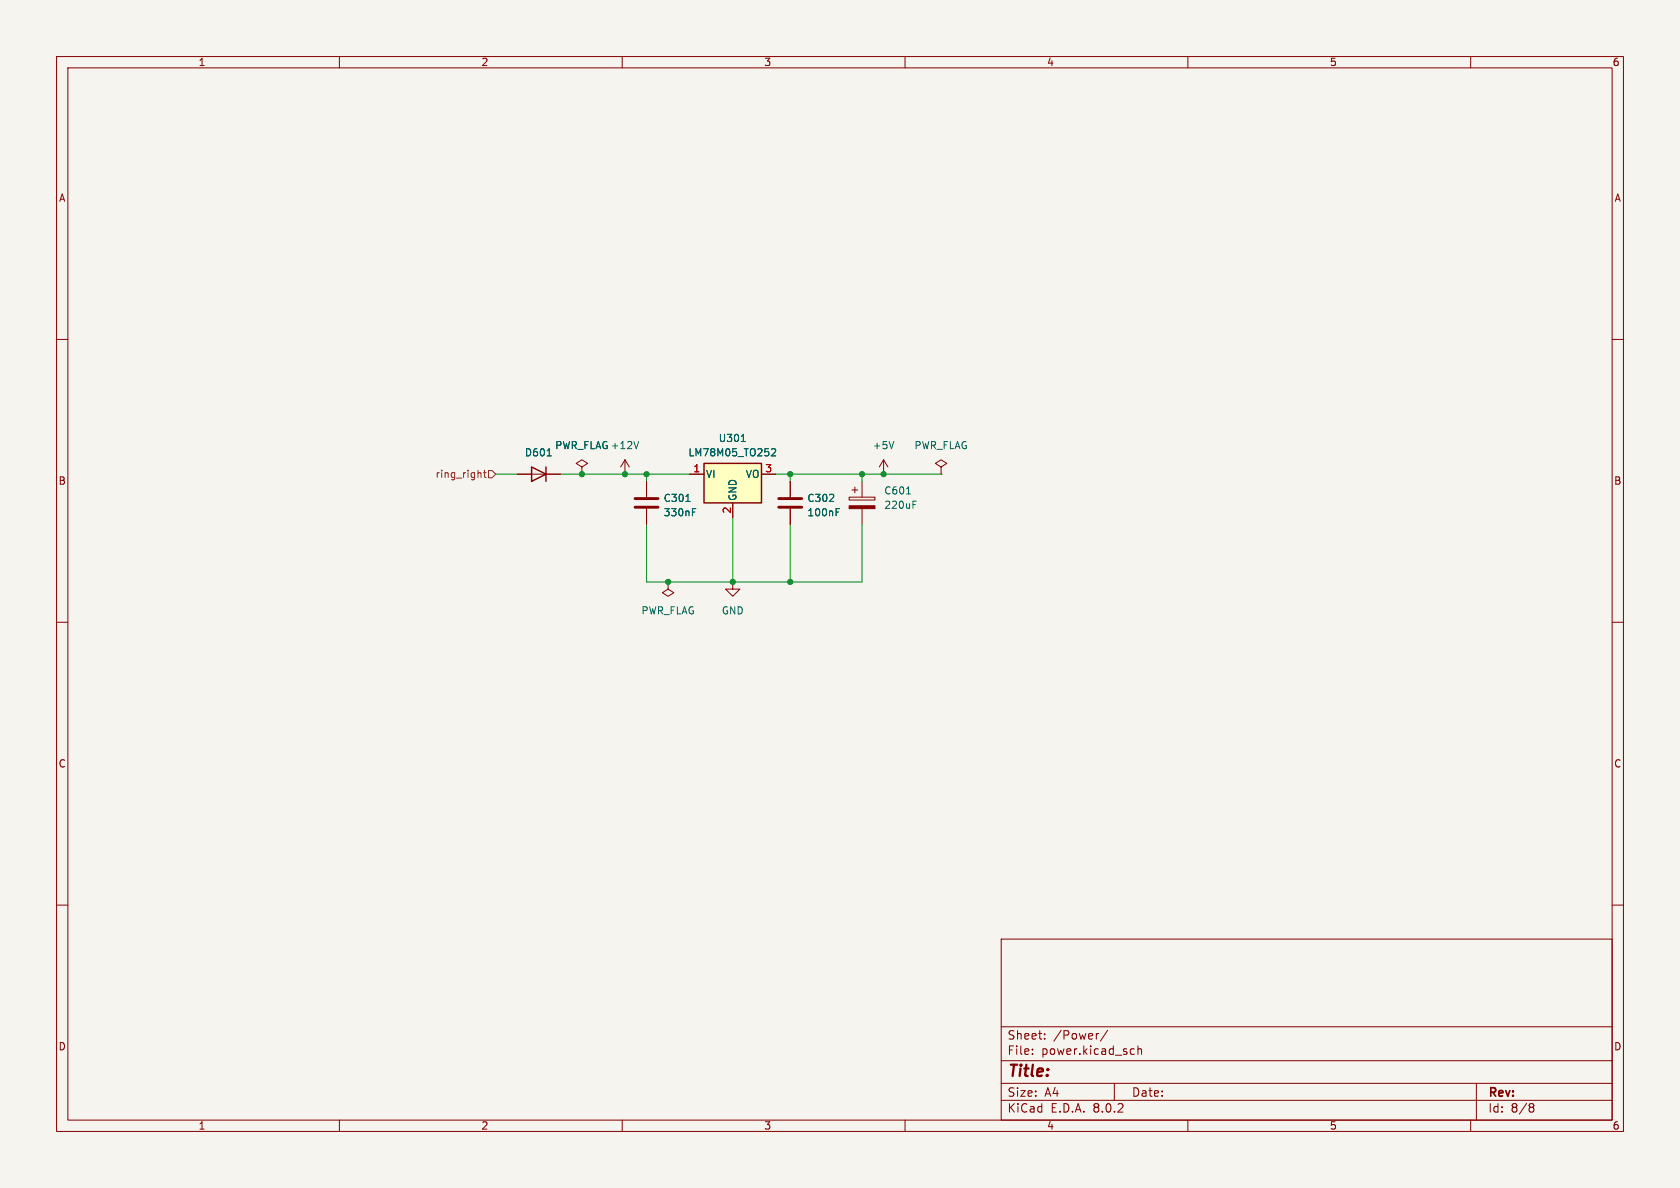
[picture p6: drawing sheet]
<svg xmlns="http://www.w3.org/2000/svg" width="297mm" height="210mm" viewBox="0 0 297 210" stroke-linecap="round" stroke-linejoin="round" font-family="sans-serif">
<path d="M0 0h297v210h-297z" fill="#f5f4ef" stroke="#f5f4ef" stroke-width=".18"/>
<g fill="none" stroke="#840000" stroke-width=".18">
<path d="M10 10h277v190h-277zM12 12h273v186h-273zM60 10v2M110 10v2M160 10v2M210 10v2M260 10v2M10 60h2M285 60h2M91.4 83.8h7.7M102.9 82.6l1-.7-1-.6-1 .6 1 .7v1.2M102.9 83.8h.1"/>
<path d="M114.3 85.1v2.8M114.3 89.9v2.8M150.1 87.9h4.6v.5h-4.6zM150.6 86.6h1M151.1 86.1v1M152.4 85.1v2.8M152.4 89.9v2.8M156.2 81.3l-.8 1.3M156.2 81.3v2.5M156.2 81.3l.8 1.3M166.4 82.6l1-.7-1-.6-1 .6 1 .7v1.2M166.4 83.8h.1"/>
<path d="M10 110h2M285 110h2M10 160h2M285 160h2M177 166h108v32h-108zM60 198v2M110 198v2M160 198v2M177 194.5h108M177 191.5h108M177 187.5h108M177 181.5h108"/>
<path d="M182.5 186.3v.1M182.5 185.5v.1M184.7 183.6v.1M184.7 182.8v.1M194.2 182.7l-.2 .1M195.8 182.1l-1.3 2M197 191.5v3M200.1 185.4l.4 .1M200.5 186.3l-.4 .1M201.2 185.5l.2-.1 .3 .1 .1 .9M201.2 184.9v1.5M210 198v2"/>
<path d="M260 198v2M261 191.5v6.5M270.6 195.1h.3l.3 .3-.3 .3M270.6 195.7h.3M270.9 195.7l.2 .2 .1 .4-.3 .3h-.3"/>
</g>
<path d="M150.1 89.4h4.6v.5h-4.6z" fill="#840000" stroke="#840000" stroke-width=".18"/>
<path d="M158 78l-.4 1.3M96.7 80.6h.8M121.3 88.6h.7M122.4 90.5h.4M122.4 89.9h.6M160.3 87.3h.7M161.4 89.2h.4M161.4 88.6h.6" fill="none" stroke="#006464" stroke-width=".18"/>
<path d="M94 82.6l2.5 1.2-2.5 1.3zM96.5 82.6v2.5" fill="none" stroke="#840000" stroke-width=".25"/>
<path d="M112.3 89.7h4M112.3 88.1h4" fill="none" stroke="#840000" stroke-width=".51"/>
<path d="M124.5 81.9h10.1v7h-10.1z" fill="#ffffc2"/>
<path d="M124.5 81.9h10.1v7h-10.1z" fill="none" stroke="#840000" stroke-width=".25"/>
<g fill="none" stroke="#840000" stroke-width=".18">
<path d="M91.4 83.8h2.6M96.5 83.8h2.6M102.9 83.8h.1M110.5 81.3l-.8 1.3M110.5 81.3v2.5M110.5 81.3l.8 1.3M114.3 85.1v2.8M114.3 89.9v2.8M121.9 83.8h2.6M129.5 88.9v2.5M134.6 83.8h2.6M139.7 85.1v2.8"/>
<path d="M139.7 89.9v2.8M118.1 102.9v1.2l1 .7-1 .6-1-.6 1-.7M118.1 102.9h.1M129.5 102.9v1.2h1.3l-1.3 1.3-1.2-1.3h1.2"/>
</g>
<path d="M112.9 78l-.4 1.3M131.1 78h.7M136.4 79.4l.5-.1 .2 .4-.8 .9h.8M96.7 80.6h.8M121.3 88.6h.7M122.4 90.5h.4M122.4 89.9h.6M147.8 90.5h.4M147.8 89.9h.6" fill="none" stroke="#006464" stroke-width=".18"/>
<path d="M137.7 89.7h4M137.7 88.1h4" fill="none" stroke="#840000" stroke-width=".51"/>
<path d="M84.7 83.6l.3 .1v.7M85.5 83.6h.4M85.6 83.1v1.1l.3 .2M86.4 83.2h.6l.6 .6-.6 .7h-.6z" fill="none" stroke="#725600" stroke-width=".18"/>
<path d="M87.6 83.8h3.8M99.1 83.8h22.8M114.3 92.7v10.2h38.1v-10.2M114.3 83.8v1.3M129.5 91.4v11.5M137.2 83.8h29.2M139.7 83.8v1.3M139.7 92.7v10.2M152.4 83.8v1.3" fill="none" stroke="#009600" stroke-width=".18"/>
<g fill="#009600" stroke="#009600" stroke-width=".18">
<circle cx="156.2" cy="83.8" r=".46"/>
<circle cx="152.4" cy="83.8" r=".46"/>
<circle cx="102.9" cy="83.8" r=".46"/>
<circle cx="129.5" cy="102.9" r=".46"/>
<circle cx="139.7" cy="102.9" r=".46"/>
<circle cx="114.3" cy="83.8" r=".46"/>
<circle cx="110.5" cy="83.8" r=".46"/>
<circle cx="139.7" cy="83.8" r=".46"/>
<circle cx="118.1" cy="102.9" r=".46"/>
</g>
<text font-size="2.8" fill="#840000" x="178" y="190.9">Title:</text>
<g font-size="2.1" fill="#840000">
<text x="178" y="184">Sheet:</text>
<text x="186.2" y="184">/Power/</text>
<text x="178" y="186.7">File:</text>
<text x="184.1" y="186.7">power.kicad_sch</text>
<text x="178" y="196.9">KiCad</text>
<text x="178" y="194.1">Size:</text>
<text x="184.7" y="194.1">A4</text>
<text x="185.7" y="196.9">E.D.A.</text>
<text x="193.3" y="196.9">8.0.2</text>
<text x="200" y="194.1">Date:</text>
<text x="263" y="194.3">Rev:</text>
<text x="263" y="196.9">Id:</text>
<text x="267.1" y="196.9">8/8</text>
</g>
<g font-size="1.8" fill="#840000">
<text x="35" y="11.9">1</text>
<text x="85" y="11.9">2</text>
<text x="135" y="11.9">3</text>
<text x="185" y="11.9">4</text>
<text x="235" y="11.9">5</text>
<text x="285" y="11.9">6</text>
<text x="10.3" y="35.9">A</text>
<text x="285.3" y="35.9">A</text>
<text x="10.3" y="85.9">B</text>
<text x="285.3" y="85.9">B</text>
<text x="10.3" y="135.9">C</text>
<text x="285.3" y="135.9">C</text>
<text x="10.3" y="185.9">D</text>
<text x="285.3" y="185.9">D</text>
<text x="35" y="199.9">1</text>
<text x="85" y="199.9">2</text>
<text x="135" y="199.9">3</text>
<text x="185" y="199.9">4</text>
<text x="235" y="199.9">5</text>
<text x="285" y="199.9">6</text>
</g>
<g font-size="1.8" fill="#006464">
<text x="92.7" y="80.9">D601</text>
<text x="98.1" y="79.6">PWR_FLAG+12V</text>
<text x="98.1" y="79.6">PWR_FLAG</text>
<text x="121.6" y="80.9">LM78M05_TO252</text>
<text x="127" y="78.3">U301</text>
<text x="154.2" y="79.6">+5V</text>
<text x="161.6" y="79.6">PWR_FLAG</text>
<text x="117.2" y="88.9">C301</text>
<text x="124.7" y="84.7">VI</text>
<text x="130.4" y="88.6" transform="rotate(-90 130.4 88.6)">GND</text>
<text x="131.7" y="84.7">VO</text>
<text x="142.6" y="88.9">C302</text>
<text x="156.2" y="87.6">C601</text>
<text x="117.2" y="91.5">330nF</text>
<text x="142.6" y="91.5">100nF</text>
<text x="156.2" y="90.1">220uF</text>
<text x="113.3" y="108.8">PWR_FLAG</text>
<text x="127.5" y="108.8">GND</text>
</g>
<g font-size="1.8" fill="#a90000">
<text x="122.5" y="83.6">1</text>
<text x="135.2" y="83.6">3</text>
<text x="129.3" y="90.9" transform="rotate(-90 129.3 90.9)">2</text>
</g>
<text font-size="1.8" fill="#725600" x="76.9" y="84.7">ring_right</text>
</svg>
